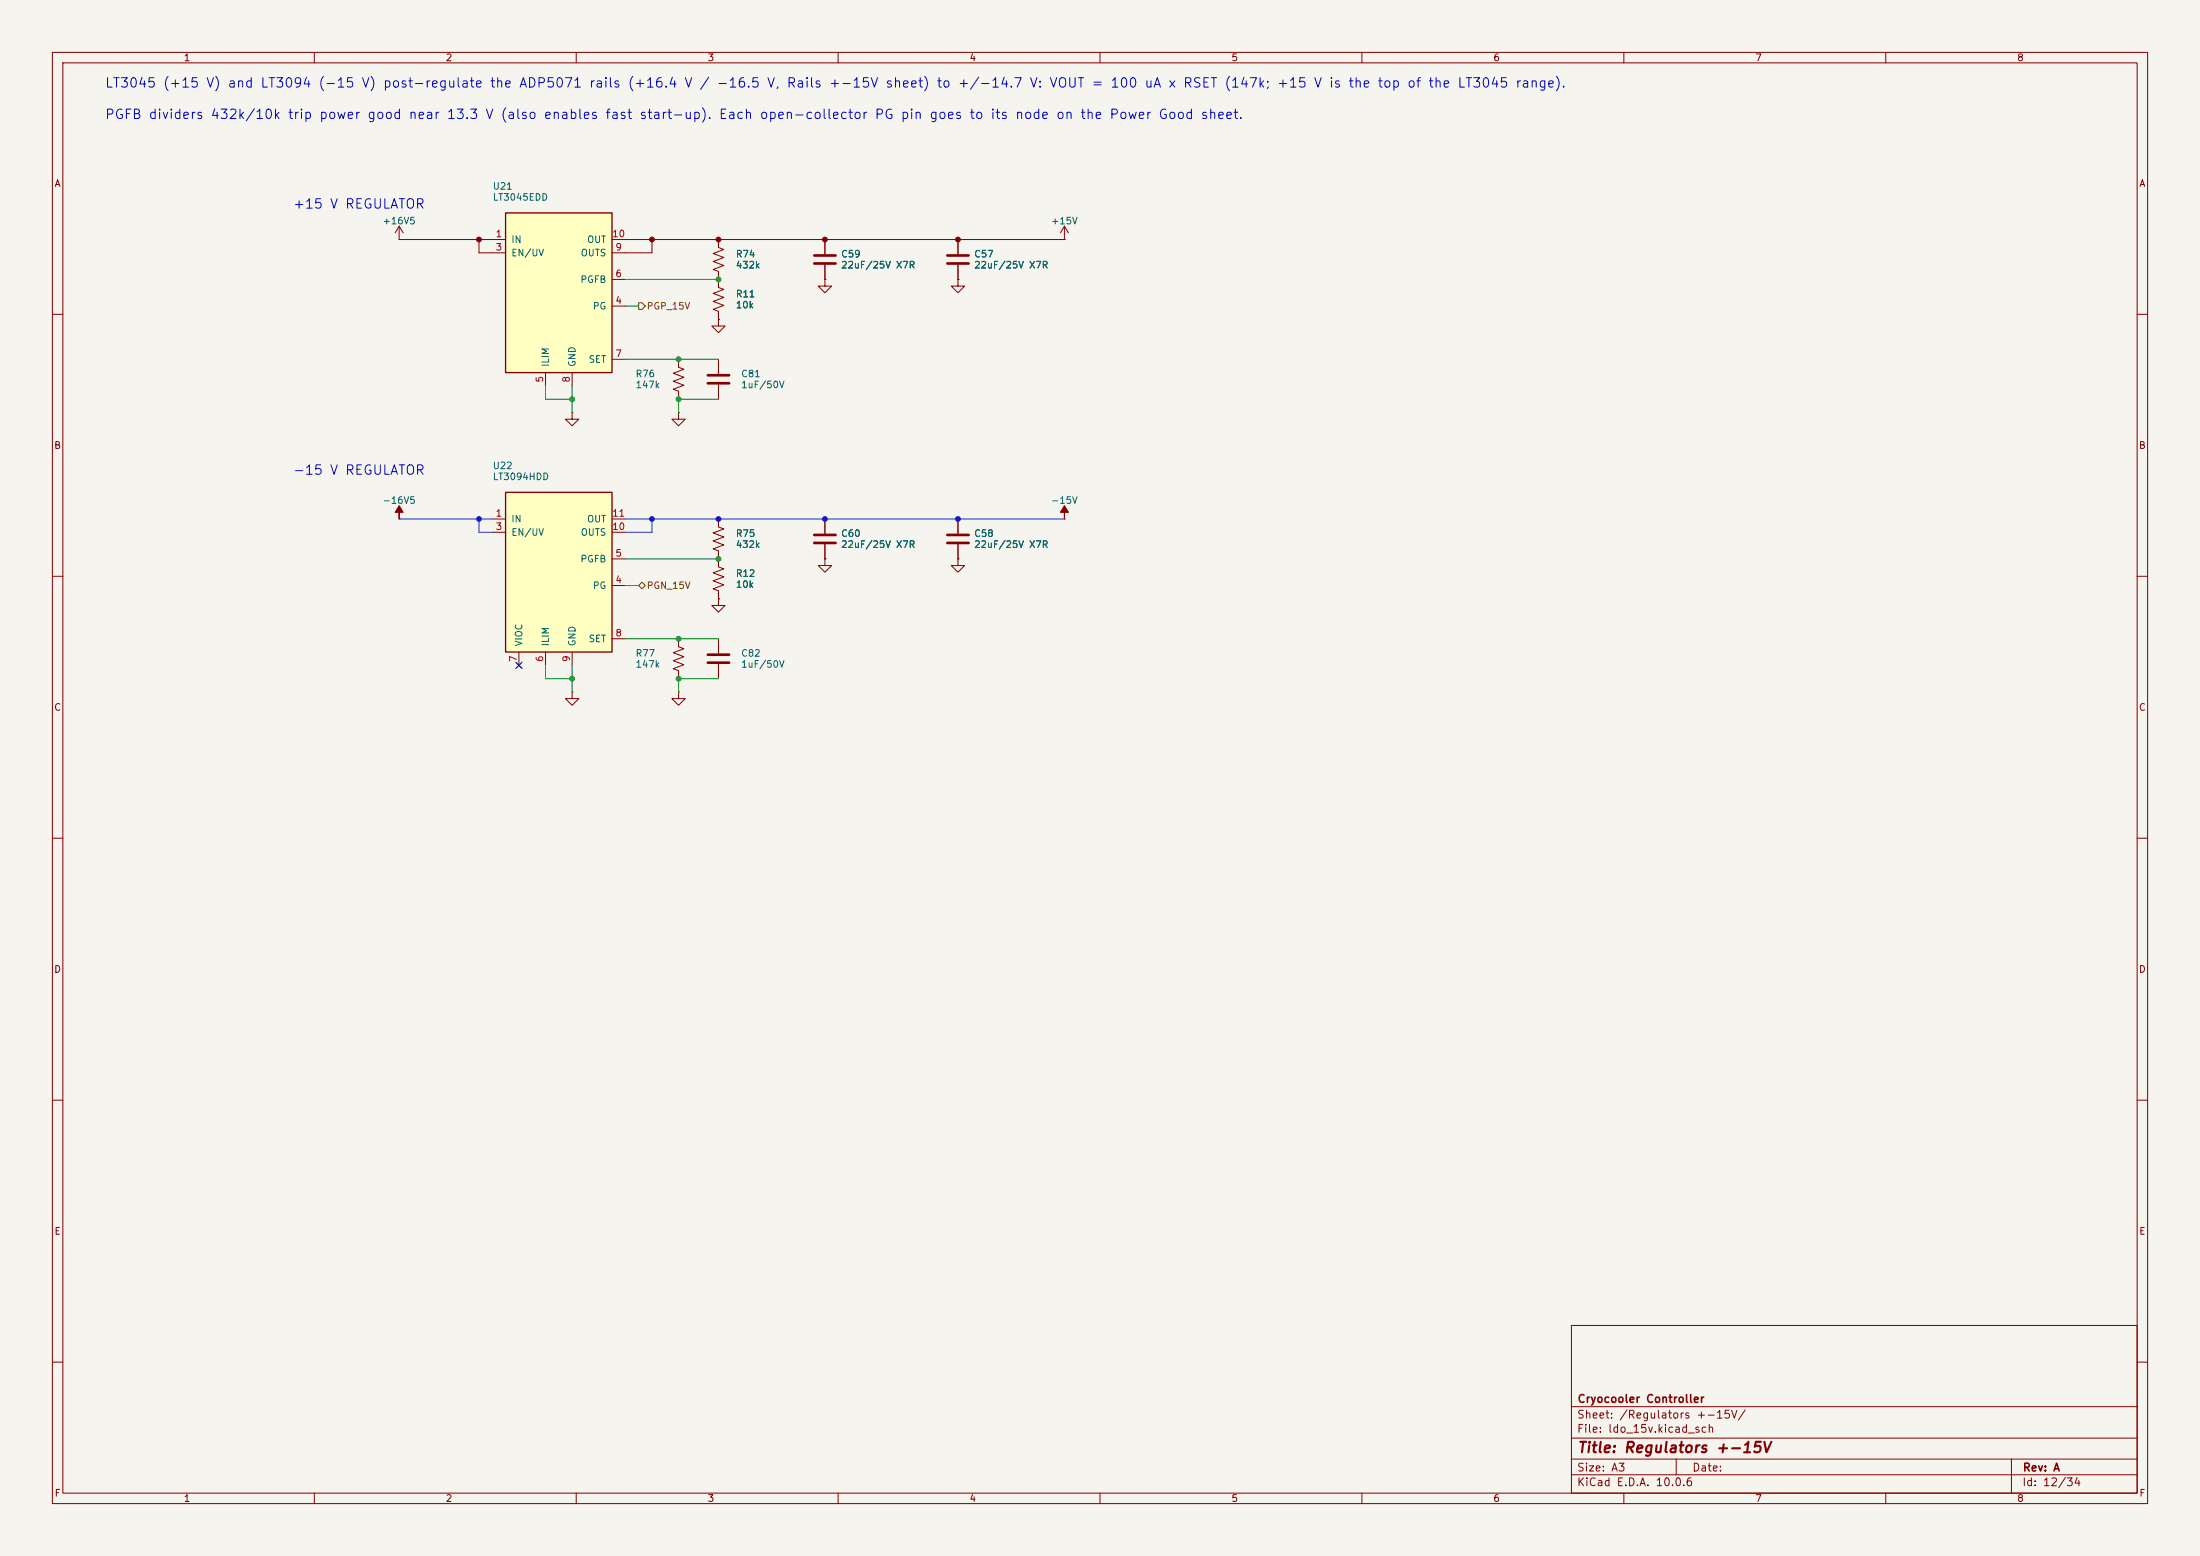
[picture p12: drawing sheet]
<svg xmlns="http://www.w3.org/2000/svg" width="420mm" height="297mm" viewBox="0 0 420 297" stroke-linecap="round" stroke-linejoin="round" font-family="sans-serif">
<path d="M0 0h420v297h-420z" fill="#f5f4ef" stroke="#f5f4ef" stroke-width=".19"/>
<g fill="none" stroke="#840000" stroke-width=".19">
<path d="M10 10h400v277h-400zM12 12h396v273h-396zM60 10v2M110 10v2M160 10v2M210 10v2M260 10v2M310 10v2M360 10v2M10 60h2M408 60h2M10 110h2"/>
<path d="M408 110h2M10 160h2M408 160h2M10 210h2M408 210h2M300 253h108v32h-108zM10 260h2M300 278.5h108M300 274.5h108M300 268.5h108M320 278.5v3M384 278.5v6.5"/>
<path d="M408 260h2M60 285v2M110 285v2M160 285v2M210 285v2M260 285v2M300 281.5h108M310 285v2M360 285v2"/>
</g>
<path d="M96.5 94h20.3v30.5h-20.3z" fill="#ffffc2"/>
<path d="M96.5 94h20.3v30.5h-20.3z" fill="none" stroke="#840000" stroke-width=".25"/>
<g fill="none" stroke="#840000" stroke-width=".19">
<path d="M157.5 53.3v1.3h1.2l-1.2 1.3-1.3-1.3h1.3M157.5 53.3h.1M157.5 45.7v2.8M157.5 50.5v2.8M182.9 45.7v2.8M182.9 50.5v2.8M94 99.1h2.5M116.8 99.1h2.6M157.5 99.1v2.8M182.9 99.1v2.8M94 101.6h2.5M116.8 101.6h2.6"/>
<path d="M116.8 111.8h2.6M116.8 106.7h2.6M157.5 106.7v1.3h1.2l-1.2 1.2-1.3-1.2h1.3M157.5 106.7h.1M157.5 103.9v2.8M182.9 106.7v1.3h1.2l-1.2 1.2-1.3-1.2h1.3M182.9 106.7h.1M182.9 103.9v2.8M98.7 126.6l.7 .8M99.1 124.5v2.5M99.4 126.6l-.7 .8M104.1 124.5v2.5"/>
<path d="M109.2 124.5v2.5M116.8 121.9h2.6"/>
</g>
<path d="M155.4 48.8h4.1M155.4 50.3h4.1M180.8 48.8h4.1M180.8 50.3h4.1M155.4 102.1h4.1M155.4 103.6h4.1M180.8 102.1h4.1M180.8 103.6h4.1" fill="none" stroke="#840000" stroke-width=".51"/>
<path d="M96.5 40.6h20.3v30.5h-20.3z" fill="#ffffc2"/>
<path d="M96.5 40.6h20.3v30.5h-20.3z" fill="none" stroke="#840000" stroke-width=".25"/>
<g fill="none" stroke="#840000" stroke-width=".19">
<path d="M76.2 45.7h.1M76.2 43.2l-.8 1.3M76.2 43.2l.8 1.3M76.2 43.2v2.5M94 45.7h2.5M94 48.3h2.5M116.8 45.7h2.6M116.8 48.3h2.6M116.8 58.4h2.6M116.8 53.3h2.6M137.2 45.7v1.5l1 .4-2.1 .8 2.1 .7-2.1 .8 2.1 .8-2.1 .7 1.1 .4v3.1l1 .3-2.1 .8 2.1 .8-2.1 .7 2.1 .8-2.1 .8 1.1 .3v1.6M157.5 53.3h.1"/>
<path d="M157.5 45.7v2.8M157.5 50.5v2.8M182.9 53.3v1.3h1.2l-1.2 1.3-1.3-1.3h1.3M182.9 53.3h.1M182.9 45.7v2.8M182.9 50.5v2.8M203.2 45.7h.1M203.2 43.2l-.8 1.3M203.2 43.2l.8 1.3M203.2 43.2v2.5M104.1 71.1v2.6M109.2 78.7v1.3h1.3l-1.3 1.3-1.3-1.3h1.3"/>
<path d="M109.2 78.7h.1M109.2 71.1v2.6M116.8 68.6h2.6M129.5 68.6v1.5l1.1 .4-2.1 .7 2.1 .8-2.1 .8 2.1 .7-2.1 .8 1 .4v1.5M129.5 78.7v1.3h1.3l-1.3 1.3-1.2-1.3h1.2M129.5 78.7h.1M137.2 61v1.2h1.2l-1.2 1.3-1.3-1.3h1.3M137.2 61h.1M137.2 68.6v2.8M137.2 73.4v2.8M76.2 99.1h.1M137.2 99.1v1.5l1 .4-2.1 .7 2.1 .8-2.1 .8 2.1 .7-2.1 .8 1.1 .4v3l1 .4-2.1 .7 2.1 .8-2.1 .8 2.1 .7-2.1 .8 1.1 .4v1.5"/>
<path d="M157.5 99.1v2.8M182.9 99.1v2.8M203.2 99.1h.1M137.2 114.3v1.3h1.2l-1.2 1.2-1.3-1.2h1.3M137.2 114.3h.1M157.5 106.7h.1M157.5 103.9v2.8M182.9 106.7h.1M182.9 103.9v2.8M109.2 132.1v1.3h1.3l-1.3 1.2-1.3-1.2h1.3M109.2 132.1h.1M129.5 121.9v1.5l1.1 .4-2.1 .8 2.1 .7-2.1 .8 2.1 .8-2.1 .7 1 .4v1.5"/>
<path d="M129.5 132.1v1.3h1.3l-1.3 1.2-1.2-1.2h1.2M129.5 132.1h.1M137.2 121.9v2.8M137.2 126.7v2.8"/>
</g>
<path d="M135.1 71.6h4.1M135.1 73.2h4.1M135.1 125h4.1M135.1 126.5h4.1" fill="none" stroke="#840000" stroke-width=".51"/>
<g fill="#840000" stroke="#840000" stroke-width=".19">
<path d="M76.2 96.5l.8 1.3h-.8v1.3v-1.3h-.8z"/>
<path d="M203.2 96.5l.8 1.3h-.8v1.3v-1.3h-.8z"/>
</g>
<path d="M121.9 57.8h.7l.6 .6-.6 .7h-.7zM121.9 111.8l.7-.7 .6 .7-.6 .6z" fill="none" stroke="#725600" stroke-width=".19"/>
<path d="M119.4 58.4h2.5M119.4 53.3h17.8M104.1 73.7v2.5h5.1M109.2 73.7v5M119.4 68.6h17.8M137.2 76.2h-7.7v2.5M119.4 111.8h2.5M119.4 106.7h17.8M104.1 127v2.5h5.1M109.2 127v5.1M119.4 121.9h17.8M137.2 129.5h-7.7v2.6" fill="none" stroke="#009600" stroke-width=".19"/>
<path d="M76.2 99.1h17.8M91.4 99.1v2.5h2.6M119.4 99.1h83.8M124.5 99.1v2.5h-5.1" fill="none" stroke="#003cc8" stroke-width=".19"/>
<path d="M76.2 45.7h17.8M91.4 45.7v2.6h2.6M119.4 45.7h83.8M124.5 45.7v2.6h-5.1" fill="none" stroke="#820000" stroke-width=".19"/>
<path d="M98.5 126.4l1.2 1.2M99.7 126.4l-1.2 1.2" fill="none" stroke="#000084" stroke-width=".19"/>
<g fill="#820000" stroke="#820000" stroke-width=".19">
<circle cx="91.4" cy="45.7" r=".46"/>
<circle cx="124.5" cy="45.7" r=".46"/>
<circle cx="137.2" cy="45.7" r=".46"/>
<circle cx="182.9" cy="45.7" r=".46"/>
<circle cx="157.5" cy="45.7" r=".46"/>
</g>
<g fill="#009600" stroke="#009600" stroke-width=".19">
<circle cx="137.2" cy="53.3" r=".46"/>
<circle cx="137.2" cy="106.7" r=".46"/>
<circle cx="109.2" cy="129.5" r=".46"/>
<circle cx="129.5" cy="129.5" r=".46"/>
<circle cx="129.5" cy="121.9" r=".46"/>
<circle cx="129.5" cy="76.2" r=".46"/>
<circle cx="129.5" cy="68.6" r=".46"/>
<circle cx="109.2" cy="76.2" r=".46"/>
</g>
<g fill="#003cc8" stroke="#003cc8" stroke-width=".19">
<circle cx="91.4" cy="99.1" r=".46"/>
<circle cx="157.5" cy="99.1" r=".46"/>
<circle cx="137.2" cy="99.1" r=".46"/>
<circle cx="124.5" cy="99.1" r=".46"/>
<circle cx="182.9" cy="99.1" r=".46"/>
</g>
<text font-size="2" fill="#840000" x="301" y="277.8">Title: Regulators +-15V</text>
<g font-size="1.8" fill="#0000c2">
<text x="19.9" y="17.2">LT3045 (+15 V) and LT3094 (-15 V) post-regulate the ADP5071 rails (+16.4 V / -16.5 V, Rails +-15V sheet) to +/-14.7 V: VOUT = 100 uA x RSET (147k; +15 V is the top of the LT3045 range).</text>
<text x="19.9" y="23.2">PGFB dividers 432k/10k trip power good near 13.3 V (also enables fast start-up). Each open-collector PG pin goes to its node on the Power Good sheet.</text>
<text x="55.8" y="40.3">+15 V REGULATOR</text>
<text x="55.8" y="91.1">-15 V REGULATOR</text>
</g>
<g font-size="1.5" fill="#840000">
<text x="301" y="268.1">Cryocooler Controller</text>
<text x="300.9" y="273.8">File: ldo_15v.kicad_sch</text>
<text x="300.9" y="271.1">Sheet: /Regulators +-15V/</text>
<text x="300.9" y="281.2">Size: A3</text>
<text x="322.9" y="281.2">Date:</text>
<text x="386" y="281.2">Rev: A</text>
<text x="300.9" y="284">KiCad E.D.A. 10.0.6</text>
<text x="385.9" y="284">Id: 12/34</text>
</g>
<g font-size="1.3" fill="#840000">
<text x="35" y="12">1</text>
<text x="85" y="12">2</text>
<text x="135" y="12">3</text>
<text x="185" y="12">4</text>
<text x="235" y="12">5</text>
<text x="285" y="12">6</text>
<text x="335" y="12">7</text>
<text x="385" y="12">8</text>
<text x="10.3" y="36">A</text>
<text x="408.3" y="36">A</text>
<text x="10.2" y="86">B</text>
<text x="408.2" y="86">B</text>
<text x="10.2" y="136">C</text>
<text x="408.2" y="136">C</text>
<text x="10.2" y="186">D</text>
<text x="408.2" y="186">D</text>
<text x="10.3" y="236">E</text>
<text x="408.3" y="236">E</text>
<text x="10.3" y="286">F</text>
<text x="35" y="287">1</text>
<text x="85" y="287">2</text>
<text x="135" y="287">3</text>
<text x="185" y="287">4</text>
<text x="235" y="287">5</text>
<text x="285" y="287">6</text>
<text x="335" y="287">7</text>
<text x="385" y="287">8</text>
<text x="408.3" y="286">F</text>
</g>
<g font-size="1.3" fill="#006464">
<text x="94" y="36.5">U21</text>
<text x="94" y="38.6">LT3045EDD</text>
<text x="72.9" y="43.1">+16V5</text>
<text x="97.5" y="46.7">IN</text>
<text x="112" y="46.7">OUT</text>
<text x="200.5" y="43.1">+15V</text>
<text x="97.5" y="49.2">EN/UV</text>
<text x="110.8" y="49.2">OUTS</text>
<text x="140.4" y="49.4">R74</text>
<text x="140.4" y="51.5">432k</text>
<text x="160.5" y="49.4">C59</text>
<text x="160.5" y="51.5">22uF/25V X7R</text>
<text x="185.9" y="49.4">C57</text>
<text x="185.9" y="51.5">22uF/25V X7R</text>
<text x="110.7" y="54.3">PGFB</text>
<text x="113.1" y="59.4">PG</text>
<text x="140.4" y="57.1">R11</text>
<text x="140.4" y="59.2">10k</text>
<text x="105.1" y="70.1" transform="rotate(-90 105.1 70.1)">ILIM</text>
<text x="110.2" y="70.1" transform="rotate(-90 110.2 70.1)">GND</text>
<text x="112.3" y="69.5">SET</text>
<text x="121.2" y="72.3">R76</text>
<text x="121.2" y="74.4">147k</text>
<text x="141.4" y="72.3">C81</text>
<text x="141.4" y="74.4">1uF/50V</text>
<text x="94" y="89.8">U22</text>
<text x="94" y="91.9">LT3094HDD</text>
<text x="72.9" y="96.5">-16V5</text>
<text x="97.5" y="100">IN</text>
<text x="112" y="100">OUT</text>
<text x="200.5" y="96.5">-15V</text>
<text x="97.5" y="102.6">EN/UV</text>
<text x="110.7" y="107.6">PGFB</text>
<text x="110.8" y="102.6">OUTS</text>
<text x="140.4" y="102.8">R75</text>
<text x="140.4" y="104.9">432k</text>
<text x="160.5" y="102.8">C60</text>
<text x="160.5" y="104.9">22uF/25V X7R</text>
<text x="185.9" y="102.8">C58</text>
<text x="185.9" y="104.9">22uF/25V X7R</text>
<text x="113.1" y="112.7">PG</text>
<text x="140.4" y="110.4">R12</text>
<text x="140.4" y="112.5">10k</text>
<text x="100" y="123.5" transform="rotate(-90 100 123.5)">VIOC</text>
<text x="105.1" y="123.5" transform="rotate(-90 105.1 123.5)">ILIM</text>
<text x="110.2" y="123.5" transform="rotate(-90 110.2 123.5)">GND</text>
<text x="112.3" y="122.9">SET</text>
<text x="121.2" y="125.6">R77</text>
<text x="141.4" y="125.6">C82</text>
<text x="121.2" y="127.7">147k</text>
<text x="141.4" y="127.7">1uF/50V</text>
</g>
<g font-size="1.3" fill="#a90000">
<text x="94.5" y="45.6">1</text>
<text x="116.8" y="45.6">10</text>
<text x="94.5" y="48.1">3</text>
<text x="117.4" y="53.2">6</text>
<text x="117.4" y="48.1">9</text>
<text x="117.4" y="58.3">4</text>
<text x="117.4" y="68.4">7</text>
<text x="104" y="73.1" transform="rotate(-90 104 73.1)">5</text>
<text x="109.1" y="73.1" transform="rotate(-90 109.1 73.1)">8</text>
<text x="94.5" y="98.9">1</text>
<text x="94.5" y="101.5">3</text>
<text x="116.8" y="101.5">10</text>
<text x="116.8" y="98.9">11</text>
<text x="117.4" y="106.5">5</text>
<text x="117.4" y="111.6">4</text>
<text x="117.4" y="121.8">8</text>
<text x="98.9" y="126.5" transform="rotate(-90 98.9 126.5)">7</text>
<text x="104" y="126.5" transform="rotate(-90 104 126.5)">6</text>
<text x="109.1" y="126.5" transform="rotate(-90 109.1 126.5)">9</text>
</g>
<g font-size="1.3" fill="#725600">
<text x="123.4" y="59.4">PGP_15V</text>
<text x="123.4" y="112.7">PGN_15V</text>
</g>
</svg>
